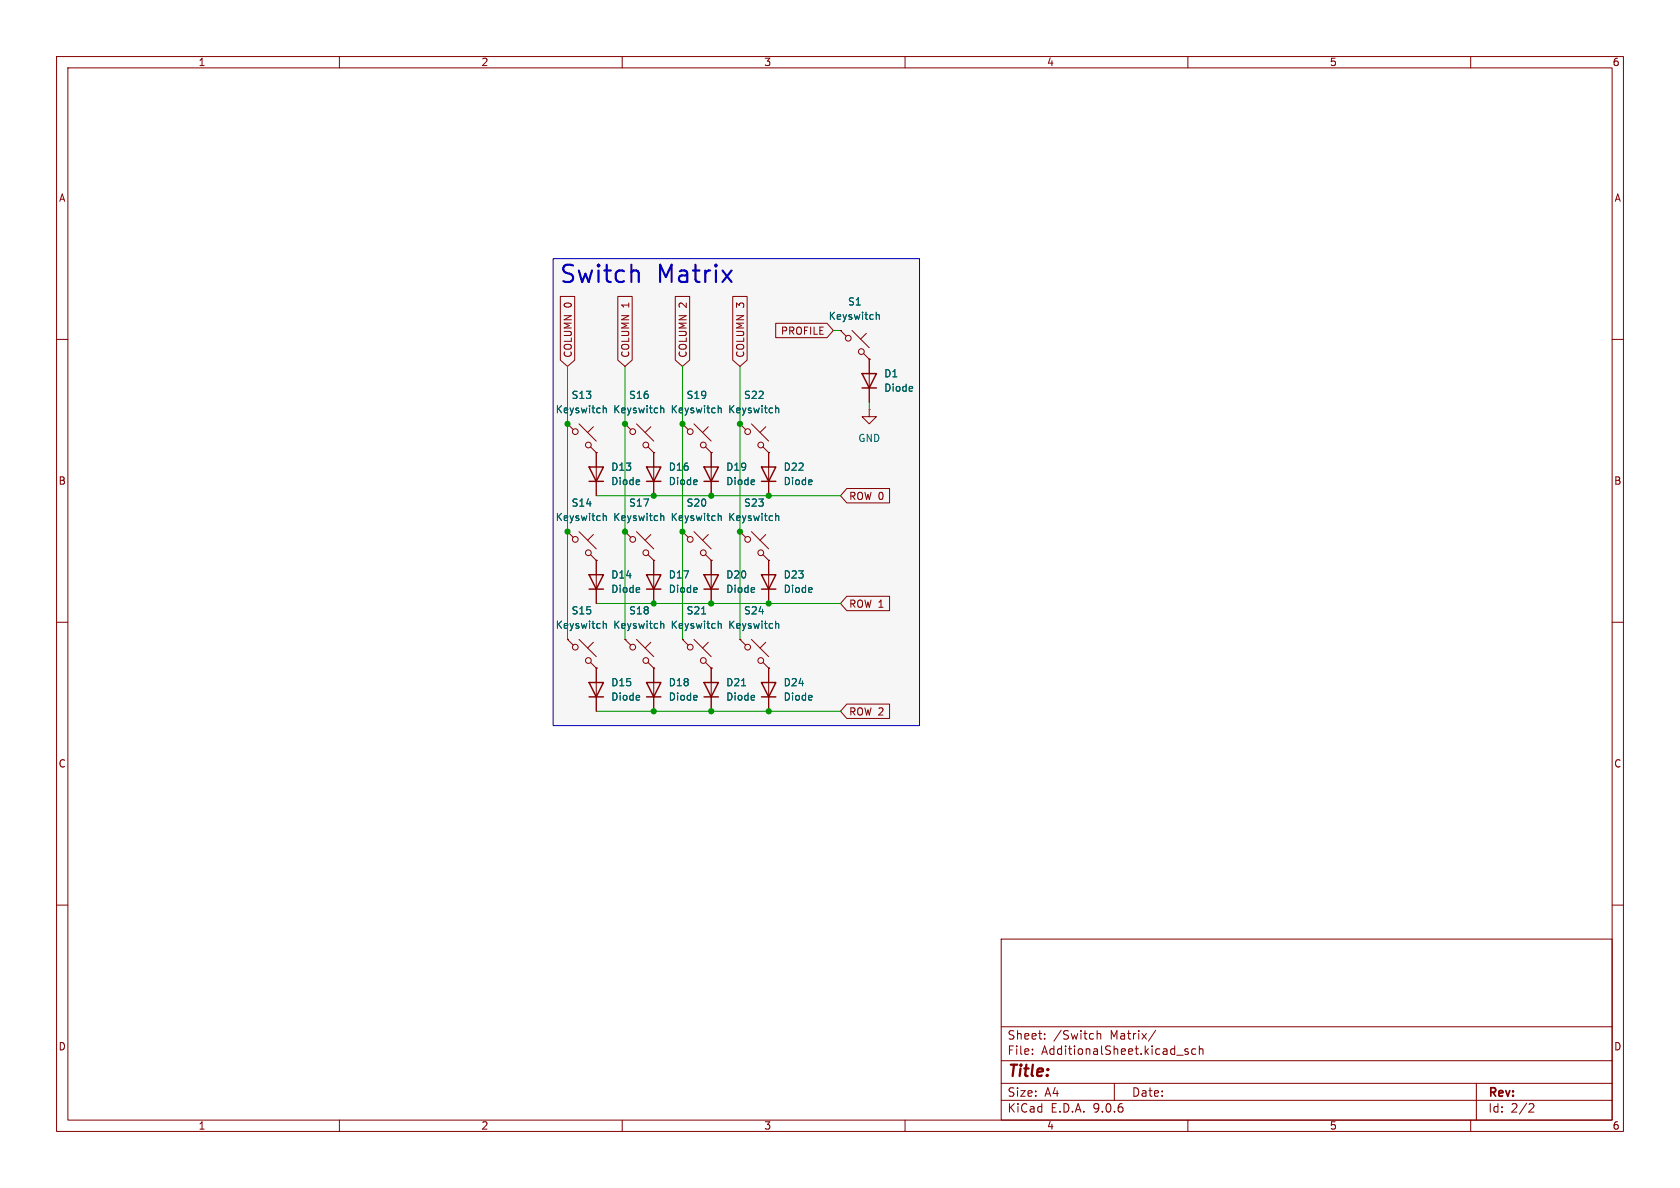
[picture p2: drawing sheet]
(kicad_sch
 (version 20250114)
 (generator "eeschema")
 (generator_version "9.0")
 (paper "A4")
 (lib_symbols
  (symbol "ScottoKeebs:Placeholder_Diode"
   (pin_numbers (hide yes))
   (pin_names (hide yes)) (exclude_from_sim no) (in_bom yes) (on_board yes)
   (property "Reference" "D" (at 0 2.54 0) (effects (font (size 1.27 1.27))))
   (property "Value" "Diode" (at 0 -2.54 0) (effects (font (size 1.27 1.27))))
   (property "Footprint" "" (at 0 0 0) (effects (font (size 1.27 1.27)) (hide yes)))
   (property "Datasheet" "" (at 0 0 0) (effects (font (size 1.27 1.27)) (hide yes)))
   (property "Description" "1N4148 (DO-35) or 1N4148W (SOD-123)" (at 0 0 0) (effects (font (size 1.27 1.27)) (hide yes)))
   (property "Sim.Device" "D" (at 0 0 0) (effects (font (size 1.27 1.27)) (hide yes)))
   (property "Sim.Pins" "1=K 2=A" (at 0 0 0) (effects (font (size 1.27 1.27)) (hide yes)))
   (symbol "Placeholder_Diode_0_1"
    (polyline (pts (xy -1.27 1.27) (xy -1.27 -1.27)) (stroke (width 0.254) (type default)) (fill (type none)))
    (polyline (pts (xy 1.27 1.27) (xy 1.27 -1.27) (xy -1.27 0) (xy 1.27 1.27)) (stroke (width 0.254) (type default)) (fill (type none)))
    (polyline (pts (xy 1.27 0) (xy -1.27 0)) (stroke (width 0) (type default)) (fill (type none))))
   (symbol "Placeholder_Diode_1_1"
    (pin passive line (at -3.81 0 0) (length 2.54) (name "K" (effects (font (size 1.27 1.27)))) (number "1" (effects (font (size 1.27 1.27)))))
    (pin passive line (at 3.81 0 180) (length 2.54) (name "A" (effects (font (size 1.27 1.27)))) (number "2" (effects (font (size 1.27 1.27))))))
   (embedded_fonts no))
  (symbol "ScottoKeebs:Placeholder_Keyswitch"
   (pin_numbers (hide yes))
   (pin_names
    (offset 1.016) (hide yes)) (exclude_from_sim no) (in_bom yes) (on_board yes)
   (property "Reference" "S" (at 3.048 1.016 0) (effects (font (size 1.27 1.27)) (justify left)))
   (property "Value" "Keyswitch" (at 0 -3.81 0) (effects (font (size 1.27 1.27))))
   (property "Footprint" "" (at 0 0 0) (effects (font (size 1.27 1.27)) (hide yes)))
   (property "Datasheet" "~" (at 0 0 0) (effects (font (size 1.27 1.27)) (hide yes)))
   (property "Description" "Push button switch, normally open, two pins, 45° tilted" (at 0 0 0) (effects (font (size 1.27 1.27)) (hide yes)))
   (symbol "Placeholder_Keyswitch_0_1"
    (polyline (pts (xy -2.54 2.54) (xy -1.524 1.524) (xy -1.524 1.524)) (stroke (width 0) (type default)) (fill (type none)))
    (circle (center -1.1684 1.1684) (radius 0.508) (stroke (width 0) (type default)) (fill (type none)))
    (polyline (pts (xy -0.508 2.54) (xy 2.54 -0.508)) (stroke (width 0) (type default)) (fill (type none)))
    (polyline (pts (xy 1.016 1.016) (xy 2.032 2.032)) (stroke (width 0) (type default)) (fill (type none)))
    (circle (center 1.143 -1.1938) (radius 0.508) (stroke (width 0) (type default)) (fill (type none)))
    (polyline (pts (xy 1.524 -1.524) (xy 2.54 -2.54) (xy 2.54 -2.54) (xy 2.54 -2.54)) (stroke (width 0) (type default)) (fill (type none)))
    (pin passive line (at -2.54 2.54 0) (length 0) (name "1" (effects (font (size 1.27 1.27)))) (number "1" (effects (font (size 1.27 1.27)))))
    (pin passive line (at 2.54 -2.54 180) (length 0) (name "2" (effects (font (size 1.27 1.27)))) (number "2" (effects (font (size 1.27 1.27))))))
   (embedded_fonts no))
  (symbol "power:GND"
   (power)
   (pin_numbers (hide yes))
   (pin_names
    (offset 0) (hide yes)) (exclude_from_sim no) (in_bom yes) (on_board yes)
   (property "Reference" "#PWR" (at 0 -6.35 0) (effects (font (size 1.27 1.27)) (hide yes)))
   (property "Value" "GND" (at 0 -3.81 0) (effects (font (size 1.27 1.27))))
   (property "Footprint" "" (at 0 0 0) (effects (font (size 1.27 1.27)) (hide yes)))
   (property "Datasheet" "" (at 0 0 0) (effects (font (size 1.27 1.27)) (hide yes)))
   (property "Description" "Power symbol creates a global label with name \"GND\" , ground" (at 0 0 0) (effects (font (size 1.27 1.27)) (hide yes)))
   (symbol "GND_0_1"
    (polyline (pts (xy 0 0) (xy 0 -1.27) (xy 1.27 -1.27) (xy 0 -2.54) (xy -1.27 -1.27) (xy 0 -1.27)) (stroke (width 0) (type default)) (fill (type none))))
   (symbol "GND_1_1"
    (pin power_in line (at 0 0 270) (length 0) (name "~" (effects (font (size 1.27 1.27)))) (number "1" (effects (font (size 1.27 1.27))))))
   (embedded_fonts no)))
 (text_box "Switch Matrix"
  (exclude_from_sim no)
  (at 97.79 45.72 0)
  (size 64.77 82.55)
  (margins 0.9525 0.9525 0.9525 0.9525)
  (stroke (width 0) (type solid))
  (fill (type color) (color 194 194 194 0.15))
  (effects (font (size 3.048 3.048) (thickness 0.381)) (justify left top)))
 (junction
  (at 125.73 106.68)
  (diameter 0)
  (color 0 0 0 0))
 (junction
  (at 100.33 93.98)
  (diameter 0)
  (color 0 0 0 0))
 (junction
  (at 135.89 125.73)
  (diameter 0)
  (color 0 0 0 0))
 (junction
  (at 115.57 106.68)
  (diameter 0)
  (color 0 0 0 0))
 (junction
  (at 130.81 93.98)
  (diameter 0)
  (color 0 0 0 0))
 (junction
  (at 135.89 106.68)
  (diameter 0)
  (color 0 0 0 0))
 (junction
  (at 125.73 87.63)
  (diameter 0)
  (color 0 0 0 0))
 (junction
  (at 115.57 87.63)
  (diameter 0)
  (color 0 0 0 0))
 (junction
  (at 115.57 125.73)
  (diameter 0)
  (color 0 0 0 0))
 (junction
  (at 130.81 74.93)
  (diameter 0)
  (color 0 0 0 0))
 (junction
  (at 110.49 93.98)
  (diameter 0)
  (color 0 0 0 0))
 (junction
  (at 120.65 93.98)
  (diameter 0)
  (color 0 0 0 0))
 (junction
  (at 120.65 74.93)
  (diameter 0)
  (color 0 0 0 0))
 (junction
  (at 110.49 74.93)
  (diameter 0)
  (color 0 0 0 0))
 (junction
  (at 100.33 74.93)
  (diameter 0)
  (color 0 0 0 0))
 (junction
  (at 135.89 87.63)
  (diameter 0)
  (color 0 0 0 0))
 (junction
  (at 125.73 125.73)
  (diameter 0)
  (color 0 0 0 0))
 (wire
  (pts (xy 105.41 87.63) (xy 115.57 87.63))
  (stroke (width 0) (type default)))
 (wire
  (pts (xy 120.65 74.93) (xy 120.65 93.98))
  (stroke (width 0) (type default)))
 (wire
  (pts (xy 130.81 64.77) (xy 130.81 74.93))
  (stroke (width 0) (type default)))
 (wire
  (pts (xy 120.65 93.98) (xy 120.65 113.03))
  (stroke (width 0) (type default)))
 (wire
  (pts (xy 100.33 74.93) (xy 100.33 93.98))
  (stroke (width 0) (type default)))
 (wire
  (pts (xy 110.49 64.77) (xy 110.49 74.93))
  (stroke (width 0) (type default)))
 (wire
  (pts (xy 130.81 74.93) (xy 130.81 93.98))
  (stroke (width 0) (type default)))
 (wire
  (pts (xy 110.49 74.93) (xy 110.49 93.98))
  (stroke (width 0) (type default)))
 (wire
  (pts (xy 100.33 64.77) (xy 100.33 74.93))
  (stroke (width 0) (type default)))
 (wire
  (pts (xy 125.73 125.73) (xy 135.89 125.73))
  (stroke (width 0) (type default)))
 (wire
  (pts (xy 130.81 93.98) (xy 130.81 113.03))
  (stroke (width 0) (type default)))
 (wire
  (pts (xy 147.32 58.42) (xy 148.59 58.42))
  (stroke (width 0) (type default)))
 (wire
  (pts (xy 115.57 87.63) (xy 125.73 87.63))
  (stroke (width 0) (type default)))
 (wire
  (pts (xy 125.73 87.63) (xy 135.89 87.63))
  (stroke (width 0) (type default)))
 (wire
  (pts (xy 148.59 125.73) (xy 135.89 125.73))
  (stroke (width 0) (type default)))
 (wire
  (pts (xy 105.41 125.73) (xy 115.57 125.73))
  (stroke (width 0) (type default)))
 (wire
  (pts (xy 115.57 125.73) (xy 125.73 125.73))
  (stroke (width 0) (type default)))
 (wire
  (pts (xy 110.49 93.98) (xy 110.49 113.03))
  (stroke (width 0) (type default)))
 (wire
  (pts (xy 115.57 106.68) (xy 125.73 106.68))
  (stroke (width 0) (type default)))
 (wire
  (pts (xy 148.59 87.63) (xy 135.89 87.63))
  (stroke (width 0) (type default)))
 (wire
  (pts (xy 153.67 72.39) (xy 153.67 71.12))
  (stroke (width 0) (type default)))
 (wire
  (pts (xy 120.65 64.77) (xy 120.65 74.93))
  (stroke (width 0) (type default)))
 (wire
  (pts (xy 105.41 106.68) (xy 115.57 106.68))
  (stroke (width 0) (type default)))
 (wire
  (pts (xy 135.89 106.68) (xy 148.59 106.68))
  (stroke (width 0) (type default)))
 (wire
  (pts (xy 125.73 106.68) (xy 135.89 106.68))
  (stroke (width 0) (type default)))
 (wire
  (pts (xy 100.33 93.98) (xy 100.33 113.03))
  (stroke (width 0) (type default)))
 (global_label "ROW 2"
  (shape input)
  (at 148.59 125.73 0)
  (fields_autoplaced yes)
  (effects (font (size 1.27 1.27)) (justify left))
  (property "Intersheetrefs" "${INTERSHEET_REFS}" (at 157.8042 125.73 0) (effects (font (size 1.27 1.27)) (justify left) (hide yes))))
 (global_label "ROW 0"
  (shape input)
  (at 148.59 87.63 0)
  (fields_autoplaced yes)
  (effects (font (size 1.27 1.27)) (justify left))
  (property "Intersheetrefs" "${INTERSHEET_REFS}" (at 157.8042 87.63 0) (effects (font (size 1.27 1.27)) (justify left) (hide yes))))
 (global_label "PROFILE"
  (shape input)
  (at 147.32 58.42 180)
  (fields_autoplaced yes)
  (effects (font (size 1.27 1.27)) (justify right))
  (property "Intersheetrefs" "${INTERSHEET_REFS}" (at 136.5938 58.42 0) (effects (font (size 1.27 1.27)) (justify right) (hide yes))))
 (global_label "COLUMN 2"
  (shape input)
  (at 120.65 64.77 90)
  (fields_autoplaced yes)
  (effects (font (size 1.27 1.27)) (justify left))
  (property "Intersheetrefs" "${INTERSHEET_REFS}" (at 120.65 51.8667 90) (effects (font (size 1.27 1.27)) (justify left) (hide yes))))
 (global_label "COLUMN 3"
  (shape input)
  (at 130.81 64.77 90)
  (fields_autoplaced yes)
  (effects (font (size 1.27 1.27)) (justify left))
  (property "Intersheetrefs" "${INTERSHEET_REFS}" (at 130.81 51.8667 90) (effects (font (size 1.27 1.27)) (justify left) (hide yes))))
 (global_label "COLUMN 1"
  (shape input)
  (at 110.49 64.77 90)
  (fields_autoplaced yes)
  (effects (font (size 1.27 1.27)) (justify left))
  (property "Intersheetrefs" "${INTERSHEET_REFS}" (at 110.49 51.8667 90) (effects (font (size 1.27 1.27)) (justify left) (hide yes))))
 (global_label "ROW 1"
  (shape input)
  (at 148.59 106.68 0)
  (fields_autoplaced yes)
  (effects (font (size 1.27 1.27)) (justify left))
  (property "Intersheetrefs" "${INTERSHEET_REFS}" (at 157.8042 106.68 0) (effects (font (size 1.27 1.27)) (justify left) (hide yes))))
 (global_label "COLUMN 0"
  (shape input)
  (at 100.33 64.77 90)
  (fields_autoplaced yes)
  (effects (font (size 1.27 1.27)) (justify left))
  (property "Intersheetrefs" "${INTERSHEET_REFS}" (at 100.33 51.8667 90) (effects (font (size 1.27 1.27)) (justify left) (hide yes))))
 (symbol
  (lib_id "ScottoKeebs:Placeholder_Keyswitch")
  (at 113.03 115.57 0)
  (unit 1)
  (exclude_from_sim no)
  (in_bom yes)
  (on_board no)
  (dnp no)
  (fields_autoplaced yes)
  (property "Reference" "S18" (at 113.03 107.95 0) (effects (font (size 1.27 1.27))))
  (property "Value" "Keyswitch" (at 113.03 110.49 0) (effects (font (size 1.27 1.27))))
  (property "Footprint" "ScottoKeebs_MX:MX_PCB_1.00u" (at 113.03 115.57 0) (effects (font (size 1.27 1.27)) (hide yes)))
  (property "Datasheet" "~" (at 113.03 115.57 0) (effects (font (size 1.27 1.27)) (hide yes)))
  (property "Description" "Push button switch, normally open, two pins, 45° tilted" (at 113.03 115.57 0) (effects (font (size 1.27 1.27)) (hide yes)))
  (property "MANUFACTURER" "" (at 113.03 115.57 0) (effects (font (size 1.27 1.27)) (hide yes)))
  (property "MAXIMUM_PACKAGE_HEIGHT" "" (at 113.03 115.57 0) (effects (font (size 1.27 1.27)) (hide yes)))
  (property "PARTREV" "" (at 113.03 115.57 0) (effects (font (size 1.27 1.27)) (hide yes)))
  (property "Purchase-URL" "" (at 113.03 115.57 0) (effects (font (size 1.27 1.27)) (hide yes)))
  (property "STANDARD" "" (at 113.03 115.57 0) (effects (font (size 1.27 1.27)) (hide yes)))
  (pin "2")
  (pin "1"))
 (symbol
  (lib_id "ScottoKeebs:Placeholder_Diode")
  (at 115.57 102.87 90)
  (unit 1)
  (exclude_from_sim no)
  (in_bom yes)
  (on_board yes)
  (dnp no)
  (fields_autoplaced yes)
  (property "Reference" "D17" (at 118.11 101.5999 90) (effects (font (size 1.27 1.27)) (justify right)))
  (property "Value" "Diode" (at 118.11 104.1399 90) (effects (font (size 1.27 1.27)) (justify right)))
  (property "Footprint" "ScottoKeebs_Components:Diode_SOD-123" (at 115.57 102.87 0) (effects (font (size 1.27 1.27)) (hide yes)))
  (property "Datasheet" "" (at 115.57 102.87 0) (effects (font (size 1.27 1.27)) (hide yes)))
  (property "Description" "1N4148 (DO-35) or 1N4148W (SOD-123)" (at 115.57 102.87 0) (effects (font (size 1.27 1.27)) (hide yes)))
  (property "Sim.Device" "D" (at 115.57 102.87 0) (effects (font (size 1.27 1.27)) (hide yes)))
  (property "Sim.Pins" "1=K 2=A" (at 115.57 102.87 0) (effects (font (size 1.27 1.27)) (hide yes)))
  (property "MANUFACTURER" "" (at 115.57 102.87 90) (effects (font (size 1.27 1.27)) (hide yes)))
  (property "MAXIMUM_PACKAGE_HEIGHT" "" (at 115.57 102.87 90) (effects (font (size 1.27 1.27)) (hide yes)))
  (property "PARTREV" "" (at 115.57 102.87 90) (effects (font (size 1.27 1.27)) (hide yes)))
  (property "Purchase-URL" "" (at 115.57 102.87 90) (effects (font (size 1.27 1.27)) (hide yes)))
  (property "STANDARD" "" (at 115.57 102.87 90) (effects (font (size 1.27 1.27)) (hide yes)))
  (pin "1")
  (pin "2"))
 (symbol
  (lib_id "ScottoKeebs:Placeholder_Keyswitch")
  (at 133.35 115.57 0)
  (unit 1)
  (exclude_from_sim no)
  (in_bom yes)
  (on_board no)
  (dnp no)
  (fields_autoplaced yes)
  (property "Reference" "S24" (at 133.35 107.95 0) (effects (font (size 1.27 1.27))))
  (property "Value" "Keyswitch" (at 133.35 110.49 0) (effects (font (size 1.27 1.27))))
  (property "Footprint" "ScottoKeebs_MX:MX_PCB_1.00u" (at 133.35 115.57 0) (effects (font (size 1.27 1.27)) (hide yes)))
  (property "Datasheet" "~" (at 133.35 115.57 0) (effects (font (size 1.27 1.27)) (hide yes)))
  (property "Description" "Push button switch, normally open, two pins, 45° tilted" (at 133.35 115.57 0) (effects (font (size 1.27 1.27)) (hide yes)))
  (property "MANUFACTURER" "" (at 133.35 115.57 0) (effects (font (size 1.27 1.27)) (hide yes)))
  (property "MAXIMUM_PACKAGE_HEIGHT" "" (at 133.35 115.57 0) (effects (font (size 1.27 1.27)) (hide yes)))
  (property "PARTREV" "" (at 133.35 115.57 0) (effects (font (size 1.27 1.27)) (hide yes)))
  (property "Purchase-URL" "" (at 133.35 115.57 0) (effects (font (size 1.27 1.27)) (hide yes)))
  (property "STANDARD" "" (at 133.35 115.57 0) (effects (font (size 1.27 1.27)) (hide yes)))
  (pin "2")
  (pin "1"))
 (symbol
  (lib_id "ScottoKeebs:Placeholder_Keyswitch")
  (at 113.03 77.47 0)
  (unit 1)
  (exclude_from_sim no)
  (in_bom yes)
  (on_board no)
  (dnp no)
  (fields_autoplaced yes)
  (property "Reference" "S16" (at 113.03 69.85 0) (effects (font (size 1.27 1.27))))
  (property "Value" "Keyswitch" (at 113.03 72.39 0) (effects (font (size 1.27 1.27))))
  (property "Footprint" "ScottoKeebs_MX:MX_PCB_1.00u" (at 113.03 77.47 0) (effects (font (size 1.27 1.27)) (hide yes)))
  (property "Datasheet" "~" (at 113.03 77.47 0) (effects (font (size 1.27 1.27)) (hide yes)))
  (property "Description" "Push button switch, normally open, two pins, 45° tilted" (at 113.03 77.47 0) (effects (font (size 1.27 1.27)) (hide yes)))
  (property "MANUFACTURER" "" (at 113.03 77.47 0) (effects (font (size 1.27 1.27)) (hide yes)))
  (property "MAXIMUM_PACKAGE_HEIGHT" "" (at 113.03 77.47 0) (effects (font (size 1.27 1.27)) (hide yes)))
  (property "PARTREV" "" (at 113.03 77.47 0) (effects (font (size 1.27 1.27)) (hide yes)))
  (property "Purchase-URL" "" (at 113.03 77.47 0) (effects (font (size 1.27 1.27)) (hide yes)))
  (property "STANDARD" "" (at 113.03 77.47 0) (effects (font (size 1.27 1.27)) (hide yes)))
  (pin "2")
  (pin "1"))
 (symbol
  (lib_id "power:GND")
  (at 153.67 72.39 0)
  (unit 1)
  (exclude_from_sim no)
  (in_bom yes)
  (on_board yes)
  (dnp no)
  (fields_autoplaced yes)
  (property "Reference" "#PWR022" (at 153.67 78.74 0) (effects (font (size 1.27 1.27)) (hide yes)))
  (property "Value" "GND" (at 153.67 77.47 0) (effects (font (size 1.27 1.27))))
  (property "Footprint" "" (at 153.67 72.39 0) (effects (font (size 1.27 1.27)) (hide yes)))
  (property "Datasheet" "" (at 153.67 72.39 0) (effects (font (size 1.27 1.27)) (hide yes)))
  (property "Description" "Power symbol creates a global label with name \"GND\" , ground" (at 153.67 72.39 0) (effects (font (size 1.27 1.27)) (hide yes)))
  (pin "1"))
 (symbol
  (lib_id "ScottoKeebs:Placeholder_Diode")
  (at 105.41 102.87 90)
  (unit 1)
  (exclude_from_sim no)
  (in_bom yes)
  (on_board yes)
  (dnp no)
  (fields_autoplaced yes)
  (property "Reference" "D14" (at 107.95 101.5999 90) (effects (font (size 1.27 1.27)) (justify right)))
  (property "Value" "Diode" (at 107.95 104.1399 90) (effects (font (size 1.27 1.27)) (justify right)))
  (property "Footprint" "ScottoKeebs_Components:Diode_SOD-123" (at 105.41 102.87 0) (effects (font (size 1.27 1.27)) (hide yes)))
  (property "Datasheet" "" (at 105.41 102.87 0) (effects (font (size 1.27 1.27)) (hide yes)))
  (property "Description" "1N4148 (DO-35) or 1N4148W (SOD-123)" (at 105.41 102.87 0) (effects (font (size 1.27 1.27)) (hide yes)))
  (property "Sim.Device" "D" (at 105.41 102.87 0) (effects (font (size 1.27 1.27)) (hide yes)))
  (property "Sim.Pins" "1=K 2=A" (at 105.41 102.87 0) (effects (font (size 1.27 1.27)) (hide yes)))
  (property "MANUFACTURER" "" (at 105.41 102.87 90) (effects (font (size 1.27 1.27)) (hide yes)))
  (property "MAXIMUM_PACKAGE_HEIGHT" "" (at 105.41 102.87 90) (effects (font (size 1.27 1.27)) (hide yes)))
  (property "PARTREV" "" (at 105.41 102.87 90) (effects (font (size 1.27 1.27)) (hide yes)))
  (property "Purchase-URL" "" (at 105.41 102.87 90) (effects (font (size 1.27 1.27)) (hide yes)))
  (property "STANDARD" "" (at 105.41 102.87 90) (effects (font (size 1.27 1.27)) (hide yes)))
  (pin "1")
  (pin "2"))
 (symbol
  (lib_id "ScottoKeebs:Placeholder_Diode")
  (at 135.89 121.92 90)
  (unit 1)
  (exclude_from_sim no)
  (in_bom yes)
  (on_board yes)
  (dnp no)
  (fields_autoplaced yes)
  (property "Reference" "D24" (at 138.43 120.6499 90) (effects (font (size 1.27 1.27)) (justify right)))
  (property "Value" "Diode" (at 138.43 123.1899 90) (effects (font (size 1.27 1.27)) (justify right)))
  (property "Footprint" "ScottoKeebs_Components:Diode_SOD-123" (at 135.89 121.92 0) (effects (font (size 1.27 1.27)) (hide yes)))
  (property "Datasheet" "" (at 135.89 121.92 0) (effects (font (size 1.27 1.27)) (hide yes)))
  (property "Description" "1N4148 (DO-35) or 1N4148W (SOD-123)" (at 135.89 121.92 0) (effects (font (size 1.27 1.27)) (hide yes)))
  (property "Sim.Device" "D" (at 135.89 121.92 0) (effects (font (size 1.27 1.27)) (hide yes)))
  (property "Sim.Pins" "1=K 2=A" (at 135.89 121.92 0) (effects (font (size 1.27 1.27)) (hide yes)))
  (property "MANUFACTURER" "" (at 135.89 121.92 90) (effects (font (size 1.27 1.27)) (hide yes)))
  (property "MAXIMUM_PACKAGE_HEIGHT" "" (at 135.89 121.92 90) (effects (font (size 1.27 1.27)) (hide yes)))
  (property "PARTREV" "" (at 135.89 121.92 90) (effects (font (size 1.27 1.27)) (hide yes)))
  (property "Purchase-URL" "" (at 135.89 121.92 90) (effects (font (size 1.27 1.27)) (hide yes)))
  (property "STANDARD" "" (at 135.89 121.92 90) (effects (font (size 1.27 1.27)) (hide yes)))
  (pin "1")
  (pin "2"))
 (symbol
  (lib_id "ScottoKeebs:Placeholder_Diode")
  (at 135.89 83.82 90)
  (unit 1)
  (exclude_from_sim no)
  (in_bom yes)
  (on_board yes)
  (dnp no)
  (fields_autoplaced yes)
  (property "Reference" "D22" (at 138.43 82.5499 90) (effects (font (size 1.27 1.27)) (justify right)))
  (property "Value" "Diode" (at 138.43 85.0899 90) (effects (font (size 1.27 1.27)) (justify right)))
  (property "Footprint" "ScottoKeebs_Components:Diode_SOD-123" (at 135.89 83.82 0) (effects (font (size 1.27 1.27)) (hide yes)))
  (property "Datasheet" "" (at 135.89 83.82 0) (effects (font (size 1.27 1.27)) (hide yes)))
  (property "Description" "1N4148 (DO-35) or 1N4148W (SOD-123)" (at 135.89 83.82 0) (effects (font (size 1.27 1.27)) (hide yes)))
  (property "Sim.Device" "D" (at 135.89 83.82 0) (effects (font (size 1.27 1.27)) (hide yes)))
  (property "Sim.Pins" "1=K 2=A" (at 135.89 83.82 0) (effects (font (size 1.27 1.27)) (hide yes)))
  (property "MANUFACTURER" "" (at 135.89 83.82 90) (effects (font (size 1.27 1.27)) (hide yes)))
  (property "MAXIMUM_PACKAGE_HEIGHT" "" (at 135.89 83.82 90) (effects (font (size 1.27 1.27)) (hide yes)))
  (property "PARTREV" "" (at 135.89 83.82 90) (effects (font (size 1.27 1.27)) (hide yes)))
  (property "Purchase-URL" "" (at 135.89 83.82 90) (effects (font (size 1.27 1.27)) (hide yes)))
  (property "STANDARD" "" (at 135.89 83.82 90) (effects (font (size 1.27 1.27)) (hide yes)))
  (pin "1")
  (pin "2"))
 (symbol
  (lib_id "ScottoKeebs:Placeholder_Keyswitch")
  (at 113.03 96.52 0)
  (unit 1)
  (exclude_from_sim no)
  (in_bom yes)
  (on_board no)
  (dnp no)
  (fields_autoplaced yes)
  (property "Reference" "S17" (at 113.03 88.9 0) (effects (font (size 1.27 1.27))))
  (property "Value" "Keyswitch" (at 113.03 91.44 0) (effects (font (size 1.27 1.27))))
  (property "Footprint" "ScottoKeebs_MX:MX_PCB_1.00u" (at 113.03 96.52 0) (effects (font (size 1.27 1.27)) (hide yes)))
  (property "Datasheet" "~" (at 113.03 96.52 0) (effects (font (size 1.27 1.27)) (hide yes)))
  (property "Description" "Push button switch, normally open, two pins, 45° tilted" (at 113.03 96.52 0) (effects (font (size 1.27 1.27)) (hide yes)))
  (property "MANUFACTURER" "" (at 113.03 96.52 0) (effects (font (size 1.27 1.27)) (hide yes)))
  (property "MAXIMUM_PACKAGE_HEIGHT" "" (at 113.03 96.52 0) (effects (font (size 1.27 1.27)) (hide yes)))
  (property "PARTREV" "" (at 113.03 96.52 0) (effects (font (size 1.27 1.27)) (hide yes)))
  (property "Purchase-URL" "" (at 113.03 96.52 0) (effects (font (size 1.27 1.27)) (hide yes)))
  (property "STANDARD" "" (at 113.03 96.52 0) (effects (font (size 1.27 1.27)) (hide yes)))
  (pin "2")
  (pin "1"))
 (symbol
  (lib_id "ScottoKeebs:Placeholder_Keyswitch")
  (at 133.35 77.47 0)
  (unit 1)
  (exclude_from_sim no)
  (in_bom yes)
  (on_board no)
  (dnp no)
  (fields_autoplaced yes)
  (property "Reference" "S22" (at 133.35 69.85 0) (effects (font (size 1.27 1.27))))
  (property "Value" "Keyswitch" (at 133.35 72.39 0) (effects (font (size 1.27 1.27))))
  (property "Footprint" "ScottoKeebs_MX:MX_PCB_1.00u" (at 133.35 77.47 0) (effects (font (size 1.27 1.27)) (hide yes)))
  (property "Datasheet" "~" (at 133.35 77.47 0) (effects (font (size 1.27 1.27)) (hide yes)))
  (property "Description" "Push button switch, normally open, two pins, 45° tilted" (at 133.35 77.47 0) (effects (font (size 1.27 1.27)) (hide yes)))
  (property "MANUFACTURER" "" (at 133.35 77.47 0) (effects (font (size 1.27 1.27)) (hide yes)))
  (property "MAXIMUM_PACKAGE_HEIGHT" "" (at 133.35 77.47 0) (effects (font (size 1.27 1.27)) (hide yes)))
  (property "PARTREV" "" (at 133.35 77.47 0) (effects (font (size 1.27 1.27)) (hide yes)))
  (property "Purchase-URL" "" (at 133.35 77.47 0) (effects (font (size 1.27 1.27)) (hide yes)))
  (property "STANDARD" "" (at 133.35 77.47 0) (effects (font (size 1.27 1.27)) (hide yes)))
  (pin "2")
  (pin "1"))
 (symbol
  (lib_id "ScottoKeebs:Placeholder_Keyswitch")
  (at 123.19 115.57 0)
  (unit 1)
  (exclude_from_sim no)
  (in_bom yes)
  (on_board no)
  (dnp no)
  (fields_autoplaced yes)
  (property "Reference" "S21" (at 123.19 107.95 0) (effects (font (size 1.27 1.27))))
  (property "Value" "Keyswitch" (at 123.19 110.49 0) (effects (font (size 1.27 1.27))))
  (property "Footprint" "ScottoKeebs_MX:MX_PCB_1.00u" (at 123.19 115.57 0) (effects (font (size 1.27 1.27)) (hide yes)))
  (property "Datasheet" "~" (at 123.19 115.57 0) (effects (font (size 1.27 1.27)) (hide yes)))
  (property "Description" "Push button switch, normally open, two pins, 45° tilted" (at 123.19 115.57 0) (effects (font (size 1.27 1.27)) (hide yes)))
  (property "MANUFACTURER" "" (at 123.19 115.57 0) (effects (font (size 1.27 1.27)) (hide yes)))
  (property "MAXIMUM_PACKAGE_HEIGHT" "" (at 123.19 115.57 0) (effects (font (size 1.27 1.27)) (hide yes)))
  (property "PARTREV" "" (at 123.19 115.57 0) (effects (font (size 1.27 1.27)) (hide yes)))
  (property "Purchase-URL" "" (at 123.19 115.57 0) (effects (font (size 1.27 1.27)) (hide yes)))
  (property "STANDARD" "" (at 123.19 115.57 0) (effects (font (size 1.27 1.27)) (hide yes)))
  (pin "2")
  (pin "1"))
 (symbol
  (lib_id "ScottoKeebs:Placeholder_Diode")
  (at 125.73 102.87 90)
  (unit 1)
  (exclude_from_sim no)
  (in_bom yes)
  (on_board yes)
  (dnp no)
  (fields_autoplaced yes)
  (property "Reference" "D20" (at 128.27 101.5999 90) (effects (font (size 1.27 1.27)) (justify right)))
  (property "Value" "Diode" (at 128.27 104.1399 90) (effects (font (size 1.27 1.27)) (justify right)))
  (property "Footprint" "ScottoKeebs_Components:Diode_SOD-123" (at 125.73 102.87 0) (effects (font (size 1.27 1.27)) (hide yes)))
  (property "Datasheet" "" (at 125.73 102.87 0) (effects (font (size 1.27 1.27)) (hide yes)))
  (property "Description" "1N4148 (DO-35) or 1N4148W (SOD-123)" (at 125.73 102.87 0) (effects (font (size 1.27 1.27)) (hide yes)))
  (property "Sim.Device" "D" (at 125.73 102.87 0) (effects (font (size 1.27 1.27)) (hide yes)))
  (property "Sim.Pins" "1=K 2=A" (at 125.73 102.87 0) (effects (font (size 1.27 1.27)) (hide yes)))
  (property "MANUFACTURER" "" (at 125.73 102.87 90) (effects (font (size 1.27 1.27)) (hide yes)))
  (property "MAXIMUM_PACKAGE_HEIGHT" "" (at 125.73 102.87 90) (effects (font (size 1.27 1.27)) (hide yes)))
  (property "PARTREV" "" (at 125.73 102.87 90) (effects (font (size 1.27 1.27)) (hide yes)))
  (property "Purchase-URL" "" (at 125.73 102.87 90) (effects (font (size 1.27 1.27)) (hide yes)))
  (property "STANDARD" "" (at 125.73 102.87 90) (effects (font (size 1.27 1.27)) (hide yes)))
  (pin "1")
  (pin "2"))
 (symbol
  (lib_id "ScottoKeebs:Placeholder_Keyswitch")
  (at 123.19 96.52 0)
  (unit 1)
  (exclude_from_sim no)
  (in_bom yes)
  (on_board no)
  (dnp no)
  (fields_autoplaced yes)
  (property "Reference" "S20" (at 123.19 88.9 0) (effects (font (size 1.27 1.27))))
  (property "Value" "Keyswitch" (at 123.19 91.44 0) (effects (font (size 1.27 1.27))))
  (property "Footprint" "ScottoKeebs_MX:MX_PCB_1.00u" (at 123.19 96.52 0) (effects (font (size 1.27 1.27)) (hide yes)))
  (property "Datasheet" "~" (at 123.19 96.52 0) (effects (font (size 1.27 1.27)) (hide yes)))
  (property "Description" "Push button switch, normally open, two pins, 45° tilted" (at 123.19 96.52 0) (effects (font (size 1.27 1.27)) (hide yes)))
  (property "MANUFACTURER" "" (at 123.19 96.52 0) (effects (font (size 1.27 1.27)) (hide yes)))
  (property "MAXIMUM_PACKAGE_HEIGHT" "" (at 123.19 96.52 0) (effects (font (size 1.27 1.27)) (hide yes)))
  (property "PARTREV" "" (at 123.19 96.52 0) (effects (font (size 1.27 1.27)) (hide yes)))
  (property "Purchase-URL" "" (at 123.19 96.52 0) (effects (font (size 1.27 1.27)) (hide yes)))
  (property "STANDARD" "" (at 123.19 96.52 0) (effects (font (size 1.27 1.27)) (hide yes)))
  (pin "2")
  (pin "1"))
 (symbol
  (lib_id "ScottoKeebs:Placeholder_Diode")
  (at 125.73 121.92 90)
  (unit 1)
  (exclude_from_sim no)
  (in_bom yes)
  (on_board yes)
  (dnp no)
  (fields_autoplaced yes)
  (property "Reference" "D21" (at 128.27 120.6499 90) (effects (font (size 1.27 1.27)) (justify right)))
  (property "Value" "Diode" (at 128.27 123.1899 90) (effects (font (size 1.27 1.27)) (justify right)))
  (property "Footprint" "ScottoKeebs_Components:Diode_SOD-123" (at 125.73 121.92 0) (effects (font (size 1.27 1.27)) (hide yes)))
  (property "Datasheet" "" (at 125.73 121.92 0) (effects (font (size 1.27 1.27)) (hide yes)))
  (property "Description" "1N4148 (DO-35) or 1N4148W (SOD-123)" (at 125.73 121.92 0) (effects (font (size 1.27 1.27)) (hide yes)))
  (property "Sim.Device" "D" (at 125.73 121.92 0) (effects (font (size 1.27 1.27)) (hide yes)))
  (property "Sim.Pins" "1=K 2=A" (at 125.73 121.92 0) (effects (font (size 1.27 1.27)) (hide yes)))
  (property "MANUFACTURER" "" (at 125.73 121.92 90) (effects (font (size 1.27 1.27)) (hide yes)))
  (property "MAXIMUM_PACKAGE_HEIGHT" "" (at 125.73 121.92 90) (effects (font (size 1.27 1.27)) (hide yes)))
  (property "PARTREV" "" (at 125.73 121.92 90) (effects (font (size 1.27 1.27)) (hide yes)))
  (property "Purchase-URL" "" (at 125.73 121.92 90) (effects (font (size 1.27 1.27)) (hide yes)))
  (property "STANDARD" "" (at 125.73 121.92 90) (effects (font (size 1.27 1.27)) (hide yes)))
  (pin "1")
  (pin "2"))
 (symbol
  (lib_id "ScottoKeebs:Placeholder_Keyswitch")
  (at 123.19 77.47 0)
  (unit 1)
  (exclude_from_sim no)
  (in_bom yes)
  (on_board no)
  (dnp no)
  (fields_autoplaced yes)
  (property "Reference" "S19" (at 123.19 69.85 0) (effects (font (size 1.27 1.27))))
  (property "Value" "Keyswitch" (at 123.19 72.39 0) (effects (font (size 1.27 1.27))))
  (property "Footprint" "ScottoKeebs_MX:MX_PCB_1.00u" (at 123.19 77.47 0) (effects (font (size 1.27 1.27)) (hide yes)))
  (property "Datasheet" "~" (at 123.19 77.47 0) (effects (font (size 1.27 1.27)) (hide yes)))
  (property "Description" "Push button switch, normally open, two pins, 45° tilted" (at 123.19 77.47 0) (effects (font (size 1.27 1.27)) (hide yes)))
  (property "MANUFACTURER" "" (at 123.19 77.47 0) (effects (font (size 1.27 1.27)) (hide yes)))
  (property "MAXIMUM_PACKAGE_HEIGHT" "" (at 123.19 77.47 0) (effects (font (size 1.27 1.27)) (hide yes)))
  (property "PARTREV" "" (at 123.19 77.47 0) (effects (font (size 1.27 1.27)) (hide yes)))
  (property "Purchase-URL" "" (at 123.19 77.47 0) (effects (font (size 1.27 1.27)) (hide yes)))
  (property "STANDARD" "" (at 123.19 77.47 0) (effects (font (size 1.27 1.27)) (hide yes)))
  (pin "2")
  (pin "1"))
 (symbol
  (lib_id "ScottoKeebs:Placeholder_Keyswitch")
  (at 102.87 96.52 0)
  (unit 1)
  (exclude_from_sim no)
  (in_bom yes)
  (on_board no)
  (dnp no)
  (fields_autoplaced yes)
  (property "Reference" "S14" (at 102.87 88.9 0) (effects (font (size 1.27 1.27))))
  (property "Value" "Keyswitch" (at 102.87 91.44 0) (effects (font (size 1.27 1.27))))
  (property "Footprint" "ScottoKeebs_MX:MX_PCB_1.00u" (at 102.87 96.52 0) (effects (font (size 1.27 1.27)) (hide yes)))
  (property "Datasheet" "~" (at 102.87 96.52 0) (effects (font (size 1.27 1.27)) (hide yes)))
  (property "Description" "Push button switch, normally open, two pins, 45° tilted" (at 102.87 96.52 0) (effects (font (size 1.27 1.27)) (hide yes)))
  (property "MANUFACTURER" "" (at 102.87 96.52 0) (effects (font (size 1.27 1.27)) (hide yes)))
  (property "MAXIMUM_PACKAGE_HEIGHT" "" (at 102.87 96.52 0) (effects (font (size 1.27 1.27)) (hide yes)))
  (property "PARTREV" "" (at 102.87 96.52 0) (effects (font (size 1.27 1.27)) (hide yes)))
  (property "Purchase-URL" "" (at 102.87 96.52 0) (effects (font (size 1.27 1.27)) (hide yes)))
  (property "STANDARD" "" (at 102.87 96.52 0) (effects (font (size 1.27 1.27)) (hide yes)))
  (pin "2")
  (pin "1"))
 (symbol
  (lib_id "ScottoKeebs:Placeholder_Keyswitch")
  (at 102.87 115.57 0)
  (unit 1)
  (exclude_from_sim no)
  (in_bom yes)
  (on_board no)
  (dnp no)
  (fields_autoplaced yes)
  (property "Reference" "S15" (at 102.87 107.95 0) (effects (font (size 1.27 1.27))))
  (property "Value" "Keyswitch" (at 102.87 110.49 0) (effects (font (size 1.27 1.27))))
  (property "Footprint" "ScottoKeebs_MX:MX_PCB_1.00u" (at 102.87 115.57 0) (effects (font (size 1.27 1.27)) (hide yes)))
  (property "Datasheet" "~" (at 102.87 115.57 0) (effects (font (size 1.27 1.27)) (hide yes)))
  (property "Description" "Push button switch, normally open, two pins, 45° tilted" (at 102.87 115.57 0) (effects (font (size 1.27 1.27)) (hide yes)))
  (property "MANUFACTURER" "" (at 102.87 115.57 0) (effects (font (size 1.27 1.27)) (hide yes)))
  (property "MAXIMUM_PACKAGE_HEIGHT" "" (at 102.87 115.57 0) (effects (font (size 1.27 1.27)) (hide yes)))
  (property "PARTREV" "" (at 102.87 115.57 0) (effects (font (size 1.27 1.27)) (hide yes)))
  (property "Purchase-URL" "" (at 102.87 115.57 0) (effects (font (size 1.27 1.27)) (hide yes)))
  (property "STANDARD" "" (at 102.87 115.57 0) (effects (font (size 1.27 1.27)) (hide yes)))
  (pin "2")
  (pin "1"))
 (symbol
  (lib_id "ScottoKeebs:Placeholder_Diode")
  (at 153.67 67.31 90)
  (unit 1)
  (exclude_from_sim no)
  (in_bom yes)
  (on_board yes)
  (dnp no)
  (fields_autoplaced yes)
  (property "Reference" "D1" (at 156.21 66.0399 90) (effects (font (size 1.27 1.27)) (justify right)))
  (property "Value" "Diode" (at 156.21 68.5799 90) (effects (font (size 1.27 1.27)) (justify right)))
  (property "Footprint" "ScottoKeebs_Components:Diode_SOD-123" (at 153.67 67.31 0) (effects (font (size 1.27 1.27)) (hide yes)))
  (property "Datasheet" "" (at 153.67 67.31 0) (effects (font (size 1.27 1.27)) (hide yes)))
  (property "Description" "1N4148 (DO-35) or 1N4148W (SOD-123)" (at 153.67 67.31 0) (effects (font (size 1.27 1.27)) (hide yes)))
  (property "Sim.Device" "D" (at 153.67 67.31 0) (effects (font (size 1.27 1.27)) (hide yes)))
  (property "Sim.Pins" "1=K 2=A" (at 153.67 67.31 0) (effects (font (size 1.27 1.27)) (hide yes)))
  (property "MANUFACTURER" "" (at 153.67 67.31 90) (effects (font (size 1.27 1.27)) (hide yes)))
  (property "MAXIMUM_PACKAGE_HEIGHT" "" (at 153.67 67.31 90) (effects (font (size 1.27 1.27)) (hide yes)))
  (property "PARTREV" "" (at 153.67 67.31 90) (effects (font (size 1.27 1.27)) (hide yes)))
  (property "Purchase-URL" "" (at 153.67 67.31 90) (effects (font (size 1.27 1.27)) (hide yes)))
  (property "STANDARD" "" (at 153.67 67.31 90) (effects (font (size 1.27 1.27)) (hide yes)))
  (pin "1")
  (pin "2"))
 (symbol
  (lib_id "ScottoKeebs:Placeholder_Diode")
  (at 115.57 83.82 90)
  (unit 1)
  (exclude_from_sim no)
  (in_bom yes)
  (on_board yes)
  (dnp no)
  (fields_autoplaced yes)
  (property "Reference" "D16" (at 118.11 82.5499 90) (effects (font (size 1.27 1.27)) (justify right)))
  (property "Value" "Diode" (at 118.11 85.0899 90) (effects (font (size 1.27 1.27)) (justify right)))
  (property "Footprint" "ScottoKeebs_Components:Diode_SOD-123" (at 115.57 83.82 0) (effects (font (size 1.27 1.27)) (hide yes)))
  (property "Datasheet" "" (at 115.57 83.82 0) (effects (font (size 1.27 1.27)) (hide yes)))
  (property "Description" "1N4148 (DO-35) or 1N4148W (SOD-123)" (at 115.57 83.82 0) (effects (font (size 1.27 1.27)) (hide yes)))
  (property "Sim.Device" "D" (at 115.57 83.82 0) (effects (font (size 1.27 1.27)) (hide yes)))
  (property "Sim.Pins" "1=K 2=A" (at 115.57 83.82 0) (effects (font (size 1.27 1.27)) (hide yes)))
  (property "MANUFACTURER" "" (at 115.57 83.82 90) (effects (font (size 1.27 1.27)) (hide yes)))
  (property "MAXIMUM_PACKAGE_HEIGHT" "" (at 115.57 83.82 90) (effects (font (size 1.27 1.27)) (hide yes)))
  (property "PARTREV" "" (at 115.57 83.82 90) (effects (font (size 1.27 1.27)) (hide yes)))
  (property "Purchase-URL" "" (at 115.57 83.82 90) (effects (font (size 1.27 1.27)) (hide yes)))
  (property "STANDARD" "" (at 115.57 83.82 90) (effects (font (size 1.27 1.27)) (hide yes)))
  (pin "1")
  (pin "2"))
 (symbol
  (lib_id "ScottoKeebs:Placeholder_Keyswitch")
  (at 151.13 60.96 0)
  (unit 1)
  (exclude_from_sim no)
  (in_bom yes)
  (on_board no)
  (dnp no)
  (fields_autoplaced yes)
  (property "Reference" "S1" (at 151.13 53.34 0) (effects (font (size 1.27 1.27))))
  (property "Value" "Keyswitch" (at 151.13 55.88 0) (effects (font (size 1.27 1.27))))
  (property "Footprint" "ScottoKeebs_MX:MX_PCB_1.00u" (at 151.13 60.96 0) (effects (font (size 1.27 1.27)) (hide yes)))
  (property "Datasheet" "~" (at 151.13 60.96 0) (effects (font (size 1.27 1.27)) (hide yes)))
  (property "Description" "Push button switch, normally open, two pins, 45° tilted" (at 151.13 60.96 0) (effects (font (size 1.27 1.27)) (hide yes)))
  (property "MANUFACTURER" "" (at 151.13 60.96 0) (effects (font (size 1.27 1.27)) (hide yes)))
  (property "MAXIMUM_PACKAGE_HEIGHT" "" (at 151.13 60.96 0) (effects (font (size 1.27 1.27)) (hide yes)))
  (property "PARTREV" "" (at 151.13 60.96 0) (effects (font (size 1.27 1.27)) (hide yes)))
  (property "Purchase-URL" "" (at 151.13 60.96 0) (effects (font (size 1.27 1.27)) (hide yes)))
  (property "STANDARD" "" (at 151.13 60.96 0) (effects (font (size 1.27 1.27)) (hide yes)))
  (pin "2")
  (pin "1"))
 (symbol
  (lib_id "ScottoKeebs:Placeholder_Diode")
  (at 105.41 121.92 90)
  (unit 1)
  (exclude_from_sim no)
  (in_bom yes)
  (on_board yes)
  (dnp no)
  (fields_autoplaced yes)
  (property "Reference" "D15" (at 107.95 120.6499 90) (effects (font (size 1.27 1.27)) (justify right)))
  (property "Value" "Diode" (at 107.95 123.1899 90) (effects (font (size 1.27 1.27)) (justify right)))
  (property "Footprint" "ScottoKeebs_Components:Diode_SOD-123" (at 105.41 121.92 0) (effects (font (size 1.27 1.27)) (hide yes)))
  (property "Datasheet" "" (at 105.41 121.92 0) (effects (font (size 1.27 1.27)) (hide yes)))
  (property "Description" "1N4148 (DO-35) or 1N4148W (SOD-123)" (at 105.41 121.92 0) (effects (font (size 1.27 1.27)) (hide yes)))
  (property "Sim.Device" "D" (at 105.41 121.92 0) (effects (font (size 1.27 1.27)) (hide yes)))
  (property "Sim.Pins" "1=K 2=A" (at 105.41 121.92 0) (effects (font (size 1.27 1.27)) (hide yes)))
  (property "MANUFACTURER" "" (at 105.41 121.92 90) (effects (font (size 1.27 1.27)) (hide yes)))
  (property "MAXIMUM_PACKAGE_HEIGHT" "" (at 105.41 121.92 90) (effects (font (size 1.27 1.27)) (hide yes)))
  (property "PARTREV" "" (at 105.41 121.92 90) (effects (font (size 1.27 1.27)) (hide yes)))
  (property "Purchase-URL" "" (at 105.41 121.92 90) (effects (font (size 1.27 1.27)) (hide yes)))
  (property "STANDARD" "" (at 105.41 121.92 90) (effects (font (size 1.27 1.27)) (hide yes)))
  (pin "1")
  (pin "2"))
 (symbol
  (lib_id "ScottoKeebs:Placeholder_Diode")
  (at 115.57 121.92 90)
  (unit 1)
  (exclude_from_sim no)
  (in_bom yes)
  (on_board yes)
  (dnp no)
  (fields_autoplaced yes)
  (property "Reference" "D18" (at 118.11 120.6499 90) (effects (font (size 1.27 1.27)) (justify right)))
  (property "Value" "Diode" (at 118.11 123.1899 90) (effects (font (size 1.27 1.27)) (justify right)))
  (property "Footprint" "ScottoKeebs_Components:Diode_SOD-123" (at 115.57 121.92 0) (effects (font (size 1.27 1.27)) (hide yes)))
  (property "Datasheet" "" (at 115.57 121.92 0) (effects (font (size 1.27 1.27)) (hide yes)))
  (property "Description" "1N4148 (DO-35) or 1N4148W (SOD-123)" (at 115.57 121.92 0) (effects (font (size 1.27 1.27)) (hide yes)))
  (property "Sim.Device" "D" (at 115.57 121.92 0) (effects (font (size 1.27 1.27)) (hide yes)))
  (property "Sim.Pins" "1=K 2=A" (at 115.57 121.92 0) (effects (font (size 1.27 1.27)) (hide yes)))
  (property "MANUFACTURER" "" (at 115.57 121.92 90) (effects (font (size 1.27 1.27)) (hide yes)))
  (property "MAXIMUM_PACKAGE_HEIGHT" "" (at 115.57 121.92 90) (effects (font (size 1.27 1.27)) (hide yes)))
  (property "PARTREV" "" (at 115.57 121.92 90) (effects (font (size 1.27 1.27)) (hide yes)))
  (property "Purchase-URL" "" (at 115.57 121.92 90) (effects (font (size 1.27 1.27)) (hide yes)))
  (property "STANDARD" "" (at 115.57 121.92 90) (effects (font (size 1.27 1.27)) (hide yes)))
  (pin "1")
  (pin "2"))
 (symbol
  (lib_id "ScottoKeebs:Placeholder_Diode")
  (at 125.73 83.82 90)
  (unit 1)
  (exclude_from_sim no)
  (in_bom yes)
  (on_board yes)
  (dnp no)
  (fields_autoplaced yes)
  (property "Reference" "D19" (at 128.27 82.5499 90) (effects (font (size 1.27 1.27)) (justify right)))
  (property "Value" "Diode" (at 128.27 85.0899 90) (effects (font (size 1.27 1.27)) (justify right)))
  (property "Footprint" "ScottoKeebs_Components:Diode_SOD-123" (at 125.73 83.82 0) (effects (font (size 1.27 1.27)) (hide yes)))
  (property "Datasheet" "" (at 125.73 83.82 0) (effects (font (size 1.27 1.27)) (hide yes)))
  (property "Description" "1N4148 (DO-35) or 1N4148W (SOD-123)" (at 125.73 83.82 0) (effects (font (size 1.27 1.27)) (hide yes)))
  (property "Sim.Device" "D" (at 125.73 83.82 0) (effects (font (size 1.27 1.27)) (hide yes)))
  (property "Sim.Pins" "1=K 2=A" (at 125.73 83.82 0) (effects (font (size 1.27 1.27)) (hide yes)))
  (property "MANUFACTURER" "" (at 125.73 83.82 90) (effects (font (size 1.27 1.27)) (hide yes)))
  (property "MAXIMUM_PACKAGE_HEIGHT" "" (at 125.73 83.82 90) (effects (font (size 1.27 1.27)) (hide yes)))
  (property "PARTREV" "" (at 125.73 83.82 90) (effects (font (size 1.27 1.27)) (hide yes)))
  (property "Purchase-URL" "" (at 125.73 83.82 90) (effects (font (size 1.27 1.27)) (hide yes)))
  (property "STANDARD" "" (at 125.73 83.82 90) (effects (font (size 1.27 1.27)) (hide yes)))
  (pin "1")
  (pin "2"))
 (symbol
  (lib_id "ScottoKeebs:Placeholder_Keyswitch")
  (at 133.35 96.52 0)
  (unit 1)
  (exclude_from_sim no)
  (in_bom yes)
  (on_board no)
  (dnp no)
  (fields_autoplaced yes)
  (property "Reference" "S23" (at 133.35 88.9 0) (effects (font (size 1.27 1.27))))
  (property "Value" "Keyswitch" (at 133.35 91.44 0) (effects (font (size 1.27 1.27))))
  (property "Footprint" "ScottoKeebs_MX:MX_PCB_1.00u" (at 133.35 96.52 0) (effects (font (size 1.27 1.27)) (hide yes)))
  (property "Datasheet" "~" (at 133.35 96.52 0) (effects (font (size 1.27 1.27)) (hide yes)))
  (property "Description" "Push button switch, normally open, two pins, 45° tilted" (at 133.35 96.52 0) (effects (font (size 1.27 1.27)) (hide yes)))
  (property "MANUFACTURER" "" (at 133.35 96.52 0) (effects (font (size 1.27 1.27)) (hide yes)))
  (property "MAXIMUM_PACKAGE_HEIGHT" "" (at 133.35 96.52 0) (effects (font (size 1.27 1.27)) (hide yes)))
  (property "PARTREV" "" (at 133.35 96.52 0) (effects (font (size 1.27 1.27)) (hide yes)))
  (property "Purchase-URL" "" (at 133.35 96.52 0) (effects (font (size 1.27 1.27)) (hide yes)))
  (property "STANDARD" "" (at 133.35 96.52 0) (effects (font (size 1.27 1.27)) (hide yes)))
  (pin "2")
  (pin "1"))
 (symbol
  (lib_id "ScottoKeebs:Placeholder_Diode")
  (at 105.41 83.82 90)
  (unit 1)
  (exclude_from_sim no)
  (in_bom yes)
  (on_board yes)
  (dnp no)
  (fields_autoplaced yes)
  (property "Reference" "D13" (at 107.95 82.5499 90) (effects (font (size 1.27 1.27)) (justify right)))
  (property "Value" "Diode" (at 107.95 85.0899 90) (effects (font (size 1.27 1.27)) (justify right)))
  (property "Footprint" "ScottoKeebs_Components:Diode_SOD-123" (at 105.41 83.82 0) (effects (font (size 1.27 1.27)) (hide yes)))
  (property "Datasheet" "" (at 105.41 83.82 0) (effects (font (size 1.27 1.27)) (hide yes)))
  (property "Description" "1N4148 (DO-35) or 1N4148W (SOD-123)" (at 105.41 83.82 0) (effects (font (size 1.27 1.27)) (hide yes)))
  (property "Sim.Device" "D" (at 105.41 83.82 0) (effects (font (size 1.27 1.27)) (hide yes)))
  (property "Sim.Pins" "1=K 2=A" (at 105.41 83.82 0) (effects (font (size 1.27 1.27)) (hide yes)))
  (property "MANUFACTURER" "" (at 105.41 83.82 90) (effects (font (size 1.27 1.27)) (hide yes)))
  (property "MAXIMUM_PACKAGE_HEIGHT" "" (at 105.41 83.82 90) (effects (font (size 1.27 1.27)) (hide yes)))
  (property "PARTREV" "" (at 105.41 83.82 90) (effects (font (size 1.27 1.27)) (hide yes)))
  (property "Purchase-URL" "" (at 105.41 83.82 90) (effects (font (size 1.27 1.27)) (hide yes)))
  (property "STANDARD" "" (at 105.41 83.82 90) (effects (font (size 1.27 1.27)) (hide yes)))
  (pin "1")
  (pin "2"))
 (symbol
  (lib_id "ScottoKeebs:Placeholder_Diode")
  (at 135.89 102.87 90)
  (unit 1)
  (exclude_from_sim no)
  (in_bom yes)
  (on_board yes)
  (dnp no)
  (fields_autoplaced yes)
  (property "Reference" "D23" (at 138.43 101.5999 90) (effects (font (size 1.27 1.27)) (justify right)))
  (property "Value" "Diode" (at 138.43 104.1399 90) (effects (font (size 1.27 1.27)) (justify right)))
  (property "Footprint" "ScottoKeebs_Components:Diode_SOD-123" (at 135.89 102.87 0) (effects (font (size 1.27 1.27)) (hide yes)))
  (property "Datasheet" "" (at 135.89 102.87 0) (effects (font (size 1.27 1.27)) (hide yes)))
  (property "Description" "1N4148 (DO-35) or 1N4148W (SOD-123)" (at 135.89 102.87 0) (effects (font (size 1.27 1.27)) (hide yes)))
  (property "Sim.Device" "D" (at 135.89 102.87 0) (effects (font (size 1.27 1.27)) (hide yes)))
  (property "Sim.Pins" "1=K 2=A" (at 135.89 102.87 0) (effects (font (size 1.27 1.27)) (hide yes)))
  (property "MANUFACTURER" "" (at 135.89 102.87 90) (effects (font (size 1.27 1.27)) (hide yes)))
  (property "MAXIMUM_PACKAGE_HEIGHT" "" (at 135.89 102.87 90) (effects (font (size 1.27 1.27)) (hide yes)))
  (property "PARTREV" "" (at 135.89 102.87 90) (effects (font (size 1.27 1.27)) (hide yes)))
  (property "Purchase-URL" "" (at 135.89 102.87 90) (effects (font (size 1.27 1.27)) (hide yes)))
  (property "STANDARD" "" (at 135.89 102.87 90) (effects (font (size 1.27 1.27)) (hide yes)))
  (pin "1")
  (pin "2"))
 (symbol
  (lib_id "ScottoKeebs:Placeholder_Keyswitch")
  (at 102.87 77.47 0)
  (unit 1)
  (exclude_from_sim no)
  (in_bom yes)
  (on_board no)
  (dnp no)
  (fields_autoplaced yes)
  (property "Reference" "S13" (at 102.87 69.85 0) (effects (font (size 1.27 1.27))))
  (property "Value" "Keyswitch" (at 102.87 72.39 0) (effects (font (size 1.27 1.27))))
  (property "Footprint" "ScottoKeebs_MX:MX_PCB_1.00u" (at 102.87 77.47 0) (effects (font (size 1.27 1.27)) (hide yes)))
  (property "Datasheet" "~" (at 102.87 77.47 0) (effects (font (size 1.27 1.27)) (hide yes)))
  (property "Description" "Push button switch, normally open, two pins, 45° tilted" (at 102.87 77.47 0) (effects (font (size 1.27 1.27)) (hide yes)))
  (property "MANUFACTURER" "" (at 102.87 77.47 0) (effects (font (size 1.27 1.27)) (hide yes)))
  (property "MAXIMUM_PACKAGE_HEIGHT" "" (at 102.87 77.47 0) (effects (font (size 1.27 1.27)) (hide yes)))
  (property "PARTREV" "" (at 102.87 77.47 0) (effects (font (size 1.27 1.27)) (hide yes)))
  (property "Purchase-URL" "" (at 102.87 77.47 0) (effects (font (size 1.27 1.27)) (hide yes)))
  (property "STANDARD" "" (at 102.87 77.47 0) (effects (font (size 1.27 1.27)) (hide yes)))
  (pin "2")
  (pin "1")))
